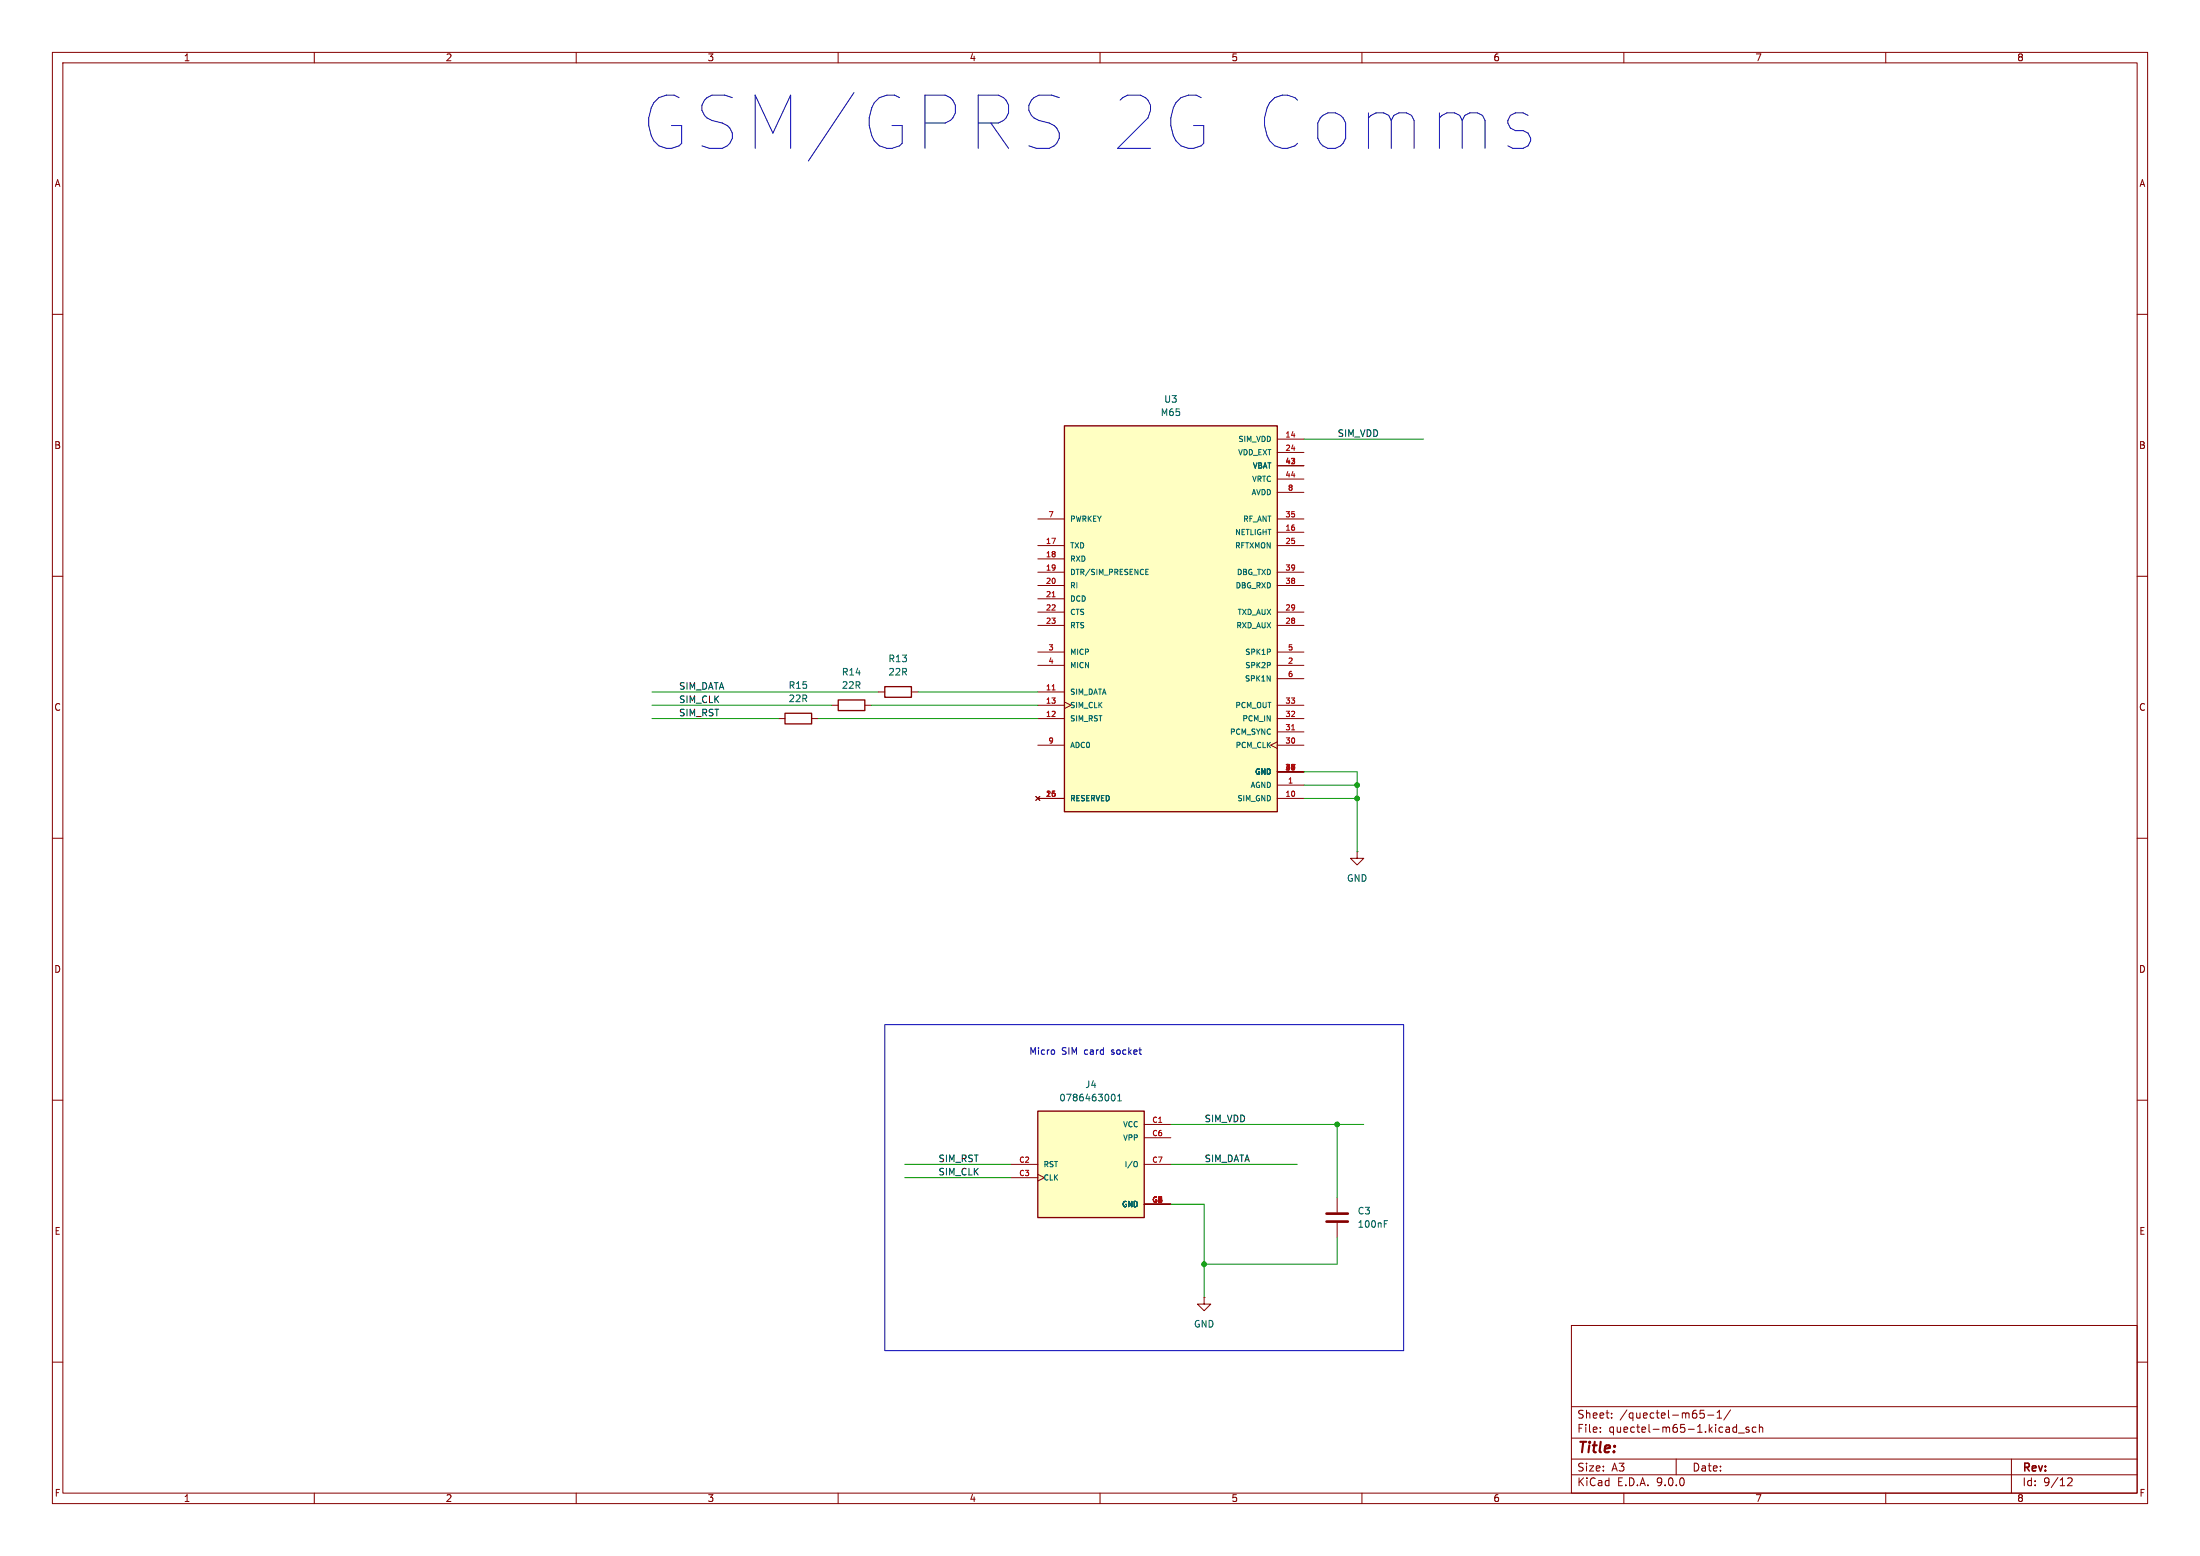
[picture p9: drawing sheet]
<svg xmlns="http://www.w3.org/2000/svg" width="420mm" height="297mm" viewBox="0 0 420 297" stroke-linecap="round" stroke-linejoin="round" font-family="sans-serif">
<g fill="none" stroke="#840000" stroke-width=".19">
<path d="M10 10h400v277h-400zM12 12h396v273h-396zM60 10v2M110 10v2M160 10v2M210 10v2M260 10v2M310 10v2M360 10v2M10 60h2M408 60h2M10 110h2"/>
<path d="M408 110h2M10 160h2M408 160h2M10 210h2M408 210h2M300 253h108v32h-108zM10 260h2M300 278.5h108M300 274.5h108M300 268.5h108M305.5 273.2v.2M305.5 272.5v.1"/>
<path d="M307.7 270.5v.2M307.7 269.8v.1M320 278.5v3M325.3 269.2h-.7l-.1 .7 .2-.1h.5l.2 .2-.1 .5-.2 .2-.6-.2M326 270.1h1.2M327.8 270.7h.9M327.8 269.6l.4-.4v1.5M330.4 269.1l-1.3 1.9M330.9 273.2l.2 .2 .4-.1M331.5 271.9v1.5M331.5 272.5l-.4-.1-.2 .1M331.9 273.5h1.1"/>
<path d="M333.9 272.5l-.4-.1-.2 .2 .1 .2 .5 .2v.3h-.6M335.2 272.5l-.4-.1-.3 .3 .2 .6h.5M335.9 272.5l.2-.1 .3 .1 .1 .9M335.9 271.9v1.5M384 278.5v6.5M408 260h2M60 285v2M110 285v2M160 285v2M210 285v2M260 285v2M300 281.5h108"/>
<path d="M310 285v2M360 285v2M394.7 282.2l.6-.1 .2 .1 .1 .3-.9 1.1h.9"/>
</g>
<path d="M203.2 81.3h40.6v73.6h-40.6z" fill="#ffffc2"/>
<path d="M203.2 81.3h40.6v73.6h-40.6z" fill="none" stroke="#840000" stroke-width=".25"/>
<g fill="none" stroke="#840000" stroke-width=".19">
<path d="M198.1 99.1h5.1M243.8 99.1h5.1M243.8 83.8h5.1M243.8 86.4h5.1M243.8 88.9h5.1M243.8 91.4h5.1M243.8 94h5.1M198.1 104.1h5.1M198.1 106.7h5.1M198.1 109.2h5.1M198.1 111.8h5.1M198.1 114.3h5.1"/>
<path d="M198.1 116.8h5.1M198.1 119.4h5.1M243.8 104.1h5.1M243.8 109.2h5.1M243.8 111.8h5.1M243.8 116.8h5.1M243.8 119.4h5.1M243.8 101.6h5.1M198.1 124.5h5.1M198.1 127h5.1M198.1 132.1h5.1M198.1 134.6h5.1"/>
<path d="M198.1 137.2h5.1M203.2 134l1.3 .6-1.3 .7M243.8 124.5h5.1M243.8 127h5.1M243.8 134.6h5.1M243.8 137.2h5.1M243.8 129.5h5.1M243.8 139.7h5.1M197.7 152l.8 .8M198.1 142.2h5.1M198.1 152.4h5.1M198.5 152l-.8 .8"/>
<path d="M243.8 141.6l-1.2 .6 1.2 .7M243.8 142.2h5.1M243.8 152.4h5.1M243.8 147.3h5.1M243.8 149.9h5.1M255.3 228.6v2.8M255.3 233.4v2.8M229.9 247.6v1.3h1.2l-1.2 1.3-1.3-1.3h1.3M229.9 247.6h.1"/>
</g>
<path d="M218.7 109.1h.4M218.7 109.7h.5M218.7 108.7h.5M264.3 233.6h.4M264.3 233h.6" fill="none" stroke="#006464" stroke-width=".19"/>
<path d="M200.9 113.9h.5M200.9 131.7h.5M246.6 139.3h.6" fill="none" stroke="#a90000" stroke-width=".19"/>
<path d="M253.2 231.6h4.1M253.2 233.2h4.1" fill="none" stroke="#840000" stroke-width=".51"/>
<path d="M198.1 212.1h20.3v20.3h-20.3z" fill="#ffffc2"/>
<path d="M149.9 136.1h5v2.1h-5zM160 133.6h5.1v2h-5.1zM168.9 131.1h5.1v2h-5.1zM198.1 212.1h20.3v20.3h-20.3z" fill="none" stroke="#840000" stroke-width=".25"/>
<g fill="none" stroke="#840000" stroke-width=".19">
<path d="M148.6 137.2h1.3M154.9 137.2h1.3M158.7 134.6h1.3M165.1 134.6h1.3M167.6 132.1h1.3M174 132.1h1.3M259.1 162.6v1.2h1.2l-1.2 1.3-1.3-1.3h1.3M259.1 162.6h.1M218.4 214.6h5.1M218.4 217.2h5.1M193 222.2h5.1M193 224.8h5.1"/>
<path d="M198.1 224.2l1.3 .6-1.3 .6M218.4 222.2h5.1M218.4 229.9h5.1"/>
</g>
<path d="M212.2 209.1l.3-.2a.68 .68 0 0 1 .4 .6 .68 .68 0 0 1-.4 .6l-.3-.2M213.4 210.1h.7M213.4 209.2l.3-.3v1.2M216.7 221.7h.3l.1 .3v.6l-.4 .1" fill="none" stroke="#006464" stroke-width=".19"/>
<g fill="none" stroke="#009600" stroke-width=".19">
<path d="M248.9 83.8h22.9M124.5 137.2h24.1M124.5 132.1h43.1M124.5 134.6h34.2M156.2 137.2h41.9M166.4 134.6h31.7M175.3 132.1h22.8M248.9 152.4h10.2M248.9 147.3h10.2v15.3M248.9 149.9h10.2M223.5 214.6h36.8M255.3 214.6v14"/>
<path d="M172.7 222.2h20.3M172.7 224.8h20.3M223.5 222.2h24.1M223.5 229.9h6.4v17.7M255.3 236.2v5.1h-25.4"/>
</g>
<path d="M289.3 24.9h1.5l.9 .5 .5 1v.5l-.5 .9-.9 .5h-2M289.3 21.5h1.5l.9 .5M168.9 195.6h99.1v62.2h-99.1zM201.3 200.5v.6" fill="none" stroke="#0000c2" stroke-width=".19"/>
<g fill="#009600" stroke="#009600" stroke-width=".19">
<circle cx="255.3" cy="214.6" r=".46"/>
<circle cx="259.1" cy="152.4" r=".46"/>
<circle cx="229.9" cy="241.3" r=".46"/>
<circle cx="259.1" cy="149.9" r=".46"/>
</g>
<g font-size="14.2" fill="#0000c2">
<text x="122.7" y="28.9">GSM/GPRS</text>
<text x="211.1" y="28.9">2G Comms</text>
</g>
<text font-size="2.8" fill="#840000" x="301" y="277.9">Title:</text>
<g font-size="2.1" fill="#840000">
<text x="301" y="273.7">File:</text>
<text x="301" y="271">Sheet:</text>
<text x="307.1" y="273.7">quectel-m65-1.kicad_sch</text>
<text x="309.2" y="271">/quectel-m65-1/</text>
<text x="301" y="281.1">Size:</text>
<text x="307.6" y="281.1">A3</text>
<text x="323" y="281.1">Date:</text>
<text x="386" y="281.3">Rev:</text>
<text x="301" y="283.9">KiCad</text>
<text x="308.7" y="283.9">E.D.A.</text>
<text x="316.3" y="283.9">9.0.0</text>
<text x="386" y="283.9">Id:</text>
<text x="390.1" y="283.9">9/12</text>
</g>
<g font-size="1.8" fill="#840000">
<text x="35" y="11.9">1</text>
<text x="85" y="11.9">2</text>
<text x="135" y="11.9">3</text>
<text x="185" y="11.9">4</text>
<text x="235" y="11.9">5</text>
<text x="285" y="11.9">6</text>
<text x="335" y="11.9">7</text>
<text x="385" y="11.9">8</text>
<text x="10.3" y="35.9">A</text>
<text x="408.3" y="35.9">A</text>
<text x="10.3" y="85.9">B</text>
<text x="408.2" y="85.9">B</text>
<text x="10.3" y="135.9">C</text>
<text x="408.2" y="135.9">C</text>
<text x="10.3" y="185.9">D</text>
<text x="408.2" y="185.9">D</text>
<text x="10.3" y="235.9">E</text>
<text x="408.3" y="235.9">E</text>
<text x="10.3" y="285.9">F</text>
<text x="35" y="286.9">1</text>
<text x="85" y="286.9">2</text>
<text x="135" y="286.9">3</text>
<text x="185" y="286.9">4</text>
<text x="235" y="286.9">5</text>
<text x="285" y="286.9">6</text>
<text x="335" y="286.9">7</text>
<text x="385" y="286.9">8</text>
<text x="408.3" y="285.9">F</text>
</g>
<g font-size="1.8" fill="#006464">
<text x="222.1" y="77.1">U3</text>
<text x="221.5" y="79.6">M65</text>
<text x="150.5" y="131.7">R15</text>
<text x="160.6" y="129.1">R14</text>
<text x="160.6" y="131.7">22R</text>
<text x="169.5" y="126.6">R13</text>
<text x="169.5" y="129.1">22R</text>
<text x="150.5" y="134.2">22R</text>
<text x="257" y="168.5">GND</text>
<text x="207.1" y="207.9">J4</text>
<text x="202.1" y="210.4">0786463001</text>
<text x="259.1" y="232">C3</text>
<text x="259.1" y="234.5">100nF</text>
<text x="227.8" y="253.6">GND</text>
</g>
<g font-size="1.8" fill="#0f0f0f">
<text x="255.3" y="83.5">SIM_VDD</text>
<text x="129.5" y="131.7">SIM_DATA</text>
<text x="129.5" y="136.8">SIM_RST</text>
<text x="129.5" y="134.3">SIM_CLK</text>
<text x="229.9" y="214.3">SIM_VDD</text>
<text x="179.1" y="221.9">SIM_RST</text>
<text x="229.9" y="221.9">SIM_DATA</text>
<text x="179.1" y="224.4">SIM_CLK</text>
</g>
<g font-size="1.8" fill="#0000c2">
<text x="196.4" y="201.5">Micro</text>
<text x="202.6" y="201.5">SIM</text>
<text x="207.1" y="201.5">card</text>
<text x="212.4" y="201.5">socket</text>
</g>
<g font-size="1.4" fill="#a90000">
<text x="245.3" y="83.6">14</text>
<text x="245.3" y="86.1">24</text>
<text x="245.3" y="88.6">42</text>
<text x="246.1" y="88.6">3</text>
<text x="245.3" y="91.2">44</text>
<text x="245.8" y="93.7">8</text>
<text x="200" y="98.8">7</text>
<text x="245.3" y="98.8">35</text>
<text x="245.3" y="101.3">16</text>
<text x="199.6" y="103.9">17</text>
<text x="199.6" y="106.4">18</text>
<text x="245.3" y="103.9">25</text>
<text x="199.6" y="109">19</text>
<text x="199.6" y="111.5">20</text>
<text x="245.3" y="109">39</text>
<text x="245.3" y="111.5">38</text>
<text x="199.6" y="114">21</text>
<text x="199.6" y="116.6">22</text>
<text x="199.6" y="119.1">23</text>
<text x="245.3" y="116.6">29</text>
<text x="245.3" y="119.1">28</text>
<text x="200" y="124.2">3</text>
<text x="245.8" y="124.2">5</text>
<text x="199.6" y="131.8">11</text>
<text x="200" y="126.7">4</text>
<text x="245.8" y="126.7">2</text>
<text x="245.8" y="129.3">6</text>
<text x="199.6" y="134.4">13</text>
<text x="199.6" y="136.9">12</text>
<text x="245.3" y="134.4">33</text>
<text x="245.3" y="136.9">32</text>
<text x="200" y="142">9</text>
<text x="245.3" y="139.4">31</text>
<text x="245.3" y="142">30</text>
<text x="245.3" y="147.1">27</text>
<text x="245.8" y="149.6">1</text>
<text x="246.1" y="147.1">6</text>
<text x="246.1" y="147.1">1</text>
<text x="199.6" y="152.1">15</text>
<text x="245.3" y="152.1">10</text>
<text x="219.9" y="214.4">C1</text>
<text x="194.5" y="222">C2</text>
<text x="219.9" y="216.9">C6</text>
<text x="219.9" y="222">C7</text>
<text x="194.5" y="224.5">C3</text>
<text x="219.9" y="229.6">G1</text>
<text x="221" y="229.6">2</text>
</g>
<g font-size="1.4" fill="#006464">
<text x="236.2" y="87.1">VDD_EXT</text>
<text x="236.3" y="84.6">SIM_VDD</text>
<text x="239" y="89.6">VBAT</text>
<text x="238.8" y="94.7">AVDD</text>
<text x="238.9" y="92.2">VRTC</text>
<text x="204.2" y="99.8">PWRKEY</text>
<text x="237.2" y="99.8">RF_ANT</text>
<text x="204.2" y="104.9">TXD</text>
<text x="204.2" y="107.4">RXD</text>
<text x="235.7" y="102.3">NETLIGHT</text>
<text x="235.7" y="104.9">RFTXMON</text>
<text x="204.2" y="110">DTR/SIM_PRESENCE</text>
<text x="204.2" y="112.5">RI</text>
<text x="235.7" y="112.5">DBG_RXD</text>
<text x="236" y="110">DBG_TXD</text>
<text x="204.2" y="115">DCD</text>
<text x="204.2" y="117.6">CTS</text>
<text x="236.1" y="117.6">TXD_AUX</text>
<text x="204.2" y="120.1">RTS</text>
<text x="204.2" y="125.2">MICP</text>
<text x="235.9" y="120.1">RXD_AUX</text>
<text x="237.6" y="125.2">SPK1P</text>
<text x="204.2" y="127.7">MICN</text>
<text x="237.5" y="130.3">SPK1N</text>
<text x="237.6" y="127.7">SPK2P</text>
<text x="204.2" y="132.8">SIM_DATA</text>
<text x="204.2" y="135.4">SIM_CLK</text>
<text x="204.2" y="137.9">SIM_RST</text>
<text x="235.7" y="135.4">PCM_OUT</text>
<text x="237.1" y="137.9">PCM_IN</text>
<text x="204.2" y="143">ADC0</text>
<text x="234.7" y="140.4">PCM_SYNC</text>
<text x="235.7" y="143">PCM_CLK</text>
<text x="239.5" y="148.1">GND</text>
<text x="204.2" y="153.1">RESERVED</text>
<text x="236.1" y="153.1">SIM_GND</text>
<text x="238.6" y="150.6">AGND</text>
<text x="214.3" y="215.4">VCC</text>
<text x="214.3" y="217.9">VPP</text>
<text x="199.1" y="223">RST</text>
<text x="199.1" y="225.5">CLK</text>
<text x="214.6" y="223">I/O</text>
<text x="214.1" y="230.6">GND</text>
</g>
</svg>
